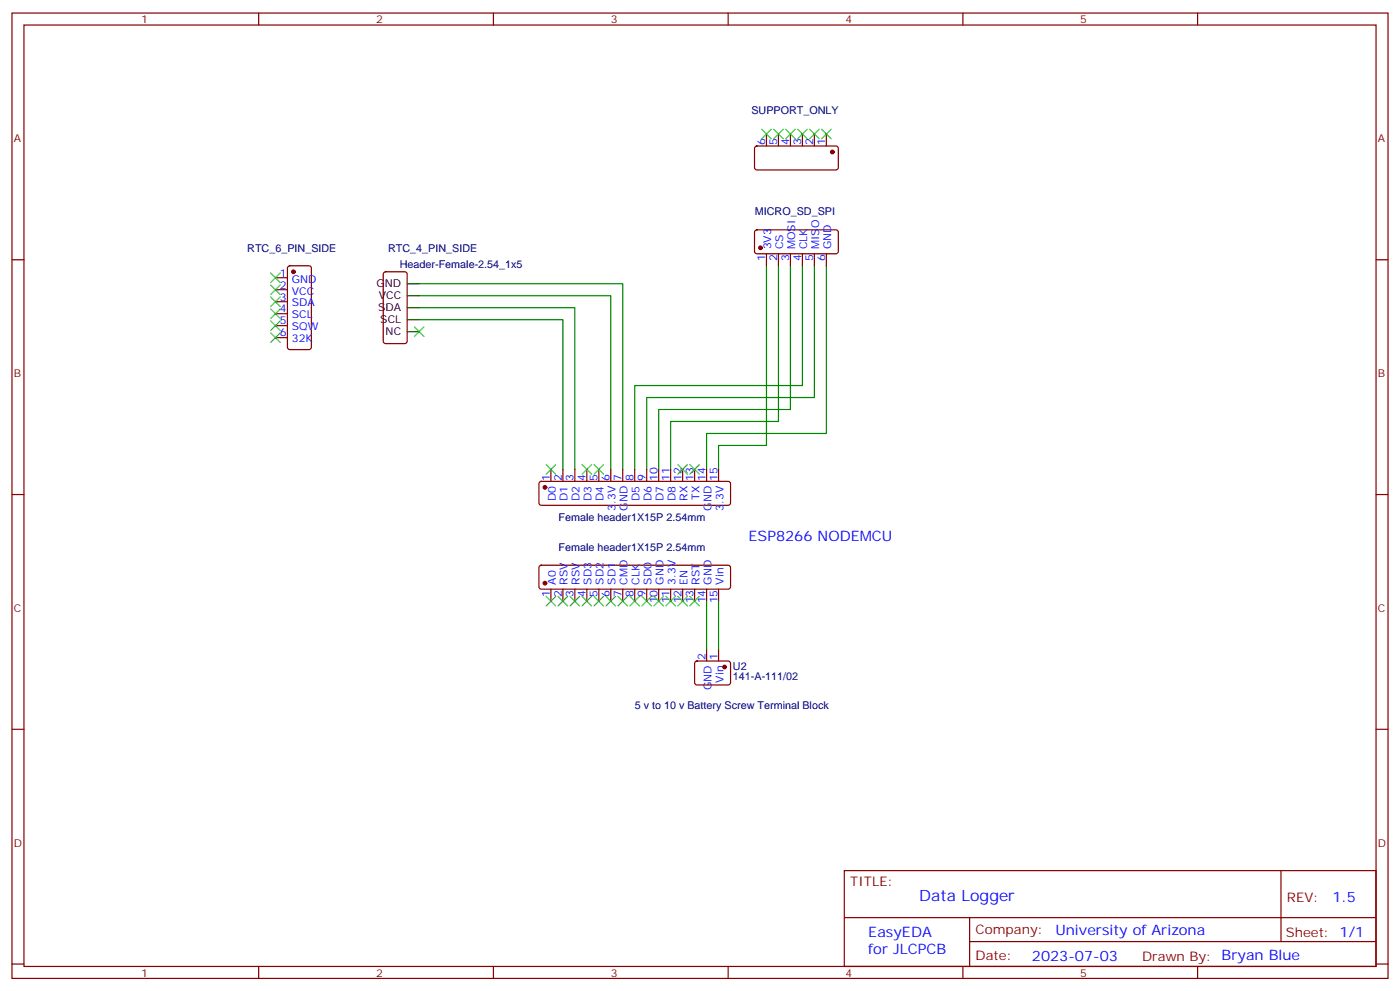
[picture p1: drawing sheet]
<svg xmlns="http://www.w3.org/2000/svg" width="412mm" height="292mm" viewBox="0 0 412 292" stroke-linecap="round" stroke-linejoin="round" font-family="sans-serif">
<g fill="none" stroke="#870000" stroke-width=".35">
<path d="M3.5 3.8h405.4v284.4h-405.4zM7.1 7.4h398.2v277.3h-398.2zM76.2 3.8v3.6M145.3 3.8v3.6M214.5 3.8v3.6M283.6 3.8v3.6M352.8 3.8v3.6M225.8 39.5v3.5M229.3 39.5v3.5M232.8 39.5v3.5M236.4 39.5v3.5M239.9 39.5v3.5"/>
<path d="M243.4 39.5v3.5M222.5 43.2l.5-.2 23.5 .1 .4 .6v5.9l-.7 .5-23.5-.1-.5-.6v-5.7zM3.5 76.5h3.6M84.9 78.5l.5-.2h5.6l.7 .4v23.6l-.4 .6-5.9 .1-.7-.5v-23.5zM222.5 67.9l.5-.2 23.5 .1 .4 .6v5.9l-.7 .5-23.5-.1-.5-.7v-5.6zM225.8 74.8v3.5M229.3 74.8v3.5M232.8 74.8v3.5M236.4 74.8v3.5M239.9 74.8v3.5M243.4 74.8v3.5M405.3 76.5h3.6"/>
<path d="M81.1 81.8h3.6M81.1 85.3h3.6M81.1 88.9h3.6M81.1 92.4h3.6M81.1 95.9h3.6M81.1 99.4h3.6M113.1 80.3l.5-.3h5.6l.7 .5v20l-.4 .7h-5.9l-.7-.5v-19.9zM162.3 138.3v3.5M165.8 138.3v3.5M169.3 138.3v3.5M172.9 138.3v3.5M176.4 138.3v3.5"/>
<path d="M179.9 138.3v3.5M183.4 138.3v3.5M187 138.3v3.5M190.5 138.3v3.5M194 138.3v3.5M197.6 138.3v3.5M201.1 138.3v3.5M204.6 138.3v3.5M208.1 138.3v3.5M211.7 138.3v3.5M3.5 145.7h3.6M159 142l.5-.2h55l.5 .2 .2 .5v5.6l-.2 .5-.5 .2h-55l-.5-.2-.3-.5v-5.6z"/>
<path d="M405.3 145.7h3.6M159 166.7l.5-.2h55l.5 .2 .2 .5v5.6l-.2 .5-.5 .2h-55l-.5-.2-.3-.5v-5.6zM162.3 173.5v3.6M165.8 173.5v3.6M169.3 173.5v3.6M172.9 173.5v3.6M176.4 173.5v3.6M179.9 173.5v3.6M183.4 173.5v3.6M187 173.5v3.6M190.5 173.5v3.6M194 173.5v3.6"/>
<path d="M197.6 173.5v3.6M201.1 173.5v3.6M204.6 173.5v3.6M208.1 173.5v3.6M211.7 173.5v3.6M204.8 194.9l.5-.2 9.5 .1 .4 .6-.1 5.9-.6 .5-9.5-.1-.4-.7v-5.6zM208.1 191.2v3.5M211.7 191.2v3.5M3.5 214.8h3.6M405.3 214.8h3.6M248.7 256.4h156.6v28.3h-156.6zM377.3 256.5v20.8"/>
<path d="M248.7 270.3h156.5M285.6 277.3h119.6M285.6 270.3v14.1M3.5 284h3.6M76.2 284.7v3.5M145.3 284.7v3.5M214.5 284.7v3.5M283.6 284.7v3.5M352.8 284.7v3.5M405.3 284h3.6"/>
</g>
<path d="M225.8 78.3v52.9h-14.1v7.1M229.3 78.3v45.8h-31.7v14.2M232.8 78.3v42.3h-38.8v17.7M236.4 78.3v35.3h-49.4v24.7M239.9 78.3v38.8h-49.4v21.2M243.4 78.3v49.4h-35.3v10.6M123.5 90.6h45.8v47.7M123.5 94.2h42.3v44.1M123.5 87.1h56.4v51.2M123.5 83.6h59.9v54.7M208.1 177.1v14.1M211.7 177.1v14.1" fill="none" stroke="#008700" stroke-width=".35"/>
<g fill="#870000" stroke="#870000" stroke-width=".35">
<circle cx="160.5" cy="143.5" r=".53"/>
<circle cx="160.5" cy="171.8" r=".53"/>
<circle cx="213.4" cy="196.5" r=".53"/>
<circle cx="86.4" cy="80" r=".53"/>
<circle cx="224" cy="73" r=".53"/>
<circle cx="245.2" cy="44.8" r=".53"/>
</g>
<g fill="none" stroke="#3c3" stroke-width=".35">
<path d="M224.4 38.1l2.8 2.8M227.2 38.1l-2.8 2.8M227.9 38.1l2.8 2.8M230.7 38.1l-2.8 2.8M231.4 38.1l2.8 2.8M234.2 38.1l-2.8 2.8M234.9 38.1l2.9 2.8M237.8 38.1l-2.9 2.8M238.5 38.1l2.8 2.8M241.3 38.1l-2.8 2.8M242 38.1l2.8 2.8M244.8 38.1l-2.8 2.8"/>
<path d="M79.7 80.4l2.8 2.8M79.7 83.9l2.8 2.8M79.7 87.5l2.8 2.8M79.7 91l2.8 2.8M79.7 94.5l2.8 2.8M79.7 98l2.8 2.9M82.5 80.4l-2.8 2.8M82.5 83.9l-2.8 2.8M82.5 87.5l-2.8 2.8M82.5 91l-2.8 2.8M82.5 94.5l-2.8 2.8M82.5 98l-2.8 2.9"/>
<path d="M122.1 96.3l2.8 2.8M124.9 96.3l-2.8 2.8M160.9 136.8l2.8 2.9M163.7 136.8l-2.8 2.9M171.4 136.8l2.9 2.9M174.3 136.8l-2.9 2.9M175 136.8l2.8 2.9M177.8 136.8l-2.8 2.9M199.7 136.8l2.8 2.9M202.5 136.8l-2.8 2.9M203.2 136.8l2.8 2.9M206 136.8l-2.8 2.9"/>
<path d="M160.9 175.6l2.8 2.9M163.7 175.6l-2.8 2.9M164.4 175.6l2.8 2.9M167.2 175.6l-2.8 2.9M167.9 175.6l2.8 2.9M170.7 175.6l-2.8 2.9M171.4 175.6l2.9 2.9M174.3 175.6l-2.9 2.9M175 175.6l2.8 2.9M177.8 175.6l-2.8 2.9M178.5 175.6l2.8 2.9M181.3 175.6l-2.8 2.9"/>
<path d="M182 175.6l2.9 2.9M184.9 175.6l-2.9 2.9M185.6 175.6l2.8 2.9M188.4 175.6l-2.8 2.9M189.1 175.6l2.8 2.9M191.9 175.6l-2.8 2.9M192.6 175.6l2.8 2.9M195.4 175.6l-2.8 2.9M196.1 175.6l2.9 2.9M199 175.6l-2.9 2.9M199.7 175.6l2.8 2.9M202.5 175.6l-2.8 2.9"/>
<path d="M203.2 175.6l2.8 2.9M206 175.6l-2.8 2.9"/>
</g>
<path d="M119.9 83.6h3.6M119.9 87.1h3.6M119.9 90.6h3.6M119.9 94.2h3.6M119.9 97.7h3.6" fill="none" stroke="#000" stroke-width=".35"/>
<text font-size="4.6" fill="#00f" x="270.8" y="265.5">Data Logger</text>
<g font-size="4.2" fill="#00f">
<text x="220.5" y="159.4">ESP8266 NODEMCU</text>
<text x="392.5" y="265.7">1.5</text>
<text x="255.8" y="275.8">EasyEDA</text>
<text x="310.9" y="275.3">University of Arizona</text>
<text x="255.8" y="281.1">for JLCPCB</text>
<text x="304" y="283.1">2023-07-03</text>
</g>
<g font-size="3.9" fill="#800">
<text x="250.5" y="261">TITLE:</text>
<text x="379.1" y="265.7">REV:</text>
<text x="287.4" y="275.2">Company:</text>
<text x="378.7" y="275.8">Sheet: 1/1</text>
<text x="287.4" y="282.9">Date:</text>
<text x="336.4" y="283">Drawn By: Bryan Blue</text>
</g>
<g font-size="3.2" fill="#800">
<text x="41.6" y="6.8">1</text>
<text x="110.8" y="6.8">2</text>
<text x="179.9" y="6.8">3</text>
<text x="249.1" y="6.8">4</text>
<text x="318.2" y="6.8">5</text>
<text x="4.1" y="41.9">A</text>
<text x="405.9" y="41.9">A</text>
<text x="4.1" y="111.1">B</text>
<text x="405.9" y="111.1">B</text>
<text x="4.1" y="180.2">C</text>
<text x="405.9" y="180.2">C</text>
<text x="4.1" y="249.4">D</text>
<text x="405.9" y="249.4">D</text>
<text x="41.6" y="287.7">1</text>
<text x="110.8" y="287.7">2</text>
<text x="179.9" y="287.7">3</text>
<text x="249.1" y="287.7">4</text>
<text x="318.2" y="287.7">5</text>
</g>
<g font-size="3.2" fill="#000080">
<text x="221.3" y="33.6">SUPPORT_ONLY</text>
<text x="222.3" y="63.4">MICRO_SD_SPI</text>
<text x="72.8" y="74.1">RTC_6_PIN_SIDE</text>
<text x="114.3" y="74.1">RTC_4_PIN_SIDE</text>
<text x="117.8" y="79">Header-Female-2.54_1x5</text>
<text x="164.6" y="153.5">Female header1X15P 2.54mm</text>
<text x="164.6" y="162.3">Female header1X15P 2.54mm</text>
<text x="215.9" y="197.2">U2</text>
<text x="215.9" y="200.4">141-A-111/02</text>
<text x="187" y="208.8">5 v to 10 v Battery Screw Terminal Block</text>
</g>
<g font-size="3.2" fill="#00f">
<text x="225.4" y="42.8" transform="rotate(-90 225.4 42.8)">6</text>
<text x="229" y="42.8" transform="rotate(-90 229 42.8)">5</text>
<text x="232.5" y="42.8" transform="rotate(-90 232.5 42.8)">4</text>
<text x="236" y="42.8" transform="rotate(-90 236 42.8)">3</text>
<text x="239.5" y="42.8" transform="rotate(-90 239.5 42.8)">2</text>
<text x="243.1" y="42.8" transform="rotate(-90 243.1 42.8)">1</text>
<text x="225.4" y="76.9" transform="rotate(-90 225.4 76.9)">1</text>
<text x="227.2" y="73.4" transform="rotate(-90 227.2 73.4)">3V3</text>
<text x="229" y="76.9" transform="rotate(-90 229 76.9)">2</text>
<text x="230.7" y="73.4" transform="rotate(-90 230.7 73.4)">CS</text>
<text x="232.5" y="76.9" transform="rotate(-90 232.5 76.9)">3</text>
<text x="234.2" y="73.4" transform="rotate(-90 234.2 73.4)">MOSI</text>
<text x="236" y="76.9" transform="rotate(-90 236 76.9)">4</text>
<text x="237.8" y="73.4" transform="rotate(-90 237.8 73.4)">CLK</text>
<text x="239.5" y="76.9" transform="rotate(-90 239.5 76.9)">5</text>
<text x="241.3" y="73.4" transform="rotate(-90 241.3 73.4)">MISO</text>
<text x="243.1" y="76.9" transform="rotate(-90 243.1 76.9)">6</text>
<text x="244.8" y="73.4" transform="rotate(-90 244.8 73.4)">GND</text>
<text x="82.5" y="81.5">1</text>
<text x="86" y="83.2">GND</text>
<text x="82.5" y="85">2</text>
<text x="82.5" y="88.5">3</text>
<text x="86" y="86.7">VCC</text>
<text x="82.5" y="92">4</text>
<text x="82.5" y="95.6">5</text>
<text x="86" y="90.3">SDA</text>
<text x="86" y="93.8">SCL</text>
<text x="82.5" y="99.1">6</text>
<text x="86" y="97.3">SQW</text>
<text x="86" y="100.9">32K</text>
<text x="161.9" y="141.6" transform="rotate(-90 161.9 141.6)">1</text>
<text x="165.5" y="141.6" transform="rotate(-90 165.5 141.6)">2</text>
<text x="169" y="141.6" transform="rotate(-90 169 141.6)">3</text>
<text x="172.5" y="141.6" transform="rotate(-90 172.5 141.6)">4</text>
<text x="176" y="141.6" transform="rotate(-90 176 141.6)">5</text>
<text x="179.6" y="141.6" transform="rotate(-90 179.6 141.6)">6</text>
<text x="183.1" y="141.6" transform="rotate(-90 183.1 141.6)">7</text>
<text x="186.6" y="141.6" transform="rotate(-90 186.6 141.6)">8</text>
<text x="190.1" y="141.6" transform="rotate(-90 190.1 141.6)">9</text>
<text x="193.7" y="141.6" transform="rotate(-90 193.7 141.6)">10</text>
<text x="197.2" y="141.6" transform="rotate(-90 197.2 141.6)">11</text>
<text x="200.7" y="141.6" transform="rotate(-90 200.7 141.6)">12</text>
<text x="204.3" y="141.6" transform="rotate(-90 204.3 141.6)">13</text>
<text x="207.8" y="141.6" transform="rotate(-90 207.8 141.6)">14</text>
<text x="211.3" y="141.6" transform="rotate(-90 211.3 141.6)">15</text>
<text x="163.7" y="147.5" transform="rotate(-90 163.7 147.5)">D0</text>
<text x="167.2" y="147.5" transform="rotate(-90 167.2 147.5)">D1</text>
<text x="170.7" y="147.5" transform="rotate(-90 170.7 147.5)">D2</text>
<text x="174.3" y="147.5" transform="rotate(-90 174.3 147.5)">D3</text>
<text x="177.8" y="147.5" transform="rotate(-90 177.8 147.5)">D4</text>
<text x="188.4" y="147.5" transform="rotate(-90 188.4 147.5)">D5</text>
<text x="191.9" y="147.5" transform="rotate(-90 191.9 147.5)">D6</text>
<text x="195.4" y="147.5" transform="rotate(-90 195.4 147.5)">D7</text>
<text x="199" y="147.5" transform="rotate(-90 199 147.5)">D8</text>
<text x="202.5" y="147.5" transform="rotate(-90 202.5 147.5)">RX</text>
<text x="206" y="147.2" transform="rotate(-90 206 147.2)">TX</text>
<text x="181.3" y="150.4" transform="rotate(-90 181.3 150.4)">3.3V</text>
<text x="184.9" y="150.4" transform="rotate(-90 184.9 150.4)">GND</text>
<text x="209.5" y="150.4" transform="rotate(-90 209.5 150.4)">GND</text>
<text x="213.1" y="150.4" transform="rotate(-90 213.1 150.4)">3.3V</text>
<text x="163.7" y="172.2" transform="rotate(-90 163.7 172.2)">A0</text>
<text x="167.2" y="172.2" transform="rotate(-90 167.2 172.2)">RSV</text>
<text x="170.7" y="172.2" transform="rotate(-90 170.7 172.2)">RSV</text>
<text x="174.3" y="172.2" transform="rotate(-90 174.3 172.2)">SD3</text>
<text x="177.8" y="172.2" transform="rotate(-90 177.8 172.2)">SD2</text>
<text x="181.3" y="172.2" transform="rotate(-90 181.3 172.2)">SD1</text>
<text x="184.9" y="172.2" transform="rotate(-90 184.9 172.2)">CMD</text>
<text x="188.4" y="172.2" transform="rotate(-90 188.4 172.2)">CLK</text>
<text x="191.9" y="172.2" transform="rotate(-90 191.9 172.2)">SD0</text>
<text x="195.4" y="172.2" transform="rotate(-90 195.4 172.2)">GND</text>
<text x="199" y="172.2" transform="rotate(-90 199 172.2)">3.3V</text>
<text x="202.5" y="172.2" transform="rotate(-90 202.5 172.2)">EN</text>
<text x="206" y="172.2" transform="rotate(-90 206 172.2)">RST</text>
<text x="209.5" y="172.2" transform="rotate(-90 209.5 172.2)">GND</text>
<text x="213.1" y="172.2" transform="rotate(-90 213.1 172.2)">Vin</text>
<text x="161.9" y="175.7" transform="rotate(-90 161.9 175.7)">1</text>
<text x="165.5" y="175.7" transform="rotate(-90 165.5 175.7)">2</text>
<text x="169" y="175.7" transform="rotate(-90 169 175.7)">3</text>
<text x="172.5" y="175.7" transform="rotate(-90 172.5 175.7)">4</text>
<text x="176" y="175.7" transform="rotate(-90 176 175.7)">5</text>
<text x="179.6" y="175.7" transform="rotate(-90 179.6 175.7)">6</text>
<text x="183.1" y="175.7" transform="rotate(-90 183.1 175.7)">7</text>
<text x="186.6" y="175.7" transform="rotate(-90 186.6 175.7)">8</text>
<text x="190.1" y="175.7" transform="rotate(-90 190.1 175.7)">9</text>
<text x="193.7" y="177.7" transform="rotate(-90 193.7 177.7)">10</text>
<text x="197.2" y="177.7" transform="rotate(-90 197.2 177.7)">11</text>
<text x="200.7" y="177.7" transform="rotate(-90 200.7 177.7)">12</text>
<text x="204.3" y="177.7" transform="rotate(-90 204.3 177.7)">13</text>
<text x="207.8" y="177.7" transform="rotate(-90 207.8 177.7)">14</text>
<text x="211.3" y="177.7" transform="rotate(-90 211.3 177.7)">15</text>
<text x="207.8" y="194.5" transform="rotate(-90 207.8 194.5)">2</text>
<text x="211.3" y="194.5" transform="rotate(-90 211.3 194.5)">1</text>
<text x="209.5" y="203.3" transform="rotate(-90 209.5 203.3)">GND</text>
<text x="213.1" y="201" transform="rotate(-90 213.1 201)">Vin</text>
</g>
<g font-size="3.2">
<text x="110.9" y="84.6">GND</text>
<text x="111.6" y="88.2">VCC</text>
<text x="111.4" y="91.7">SDA</text>
<text x="112" y="95.2">SCL</text>
<text x="113.6" y="98.7">NC</text>
</g>
</svg>
